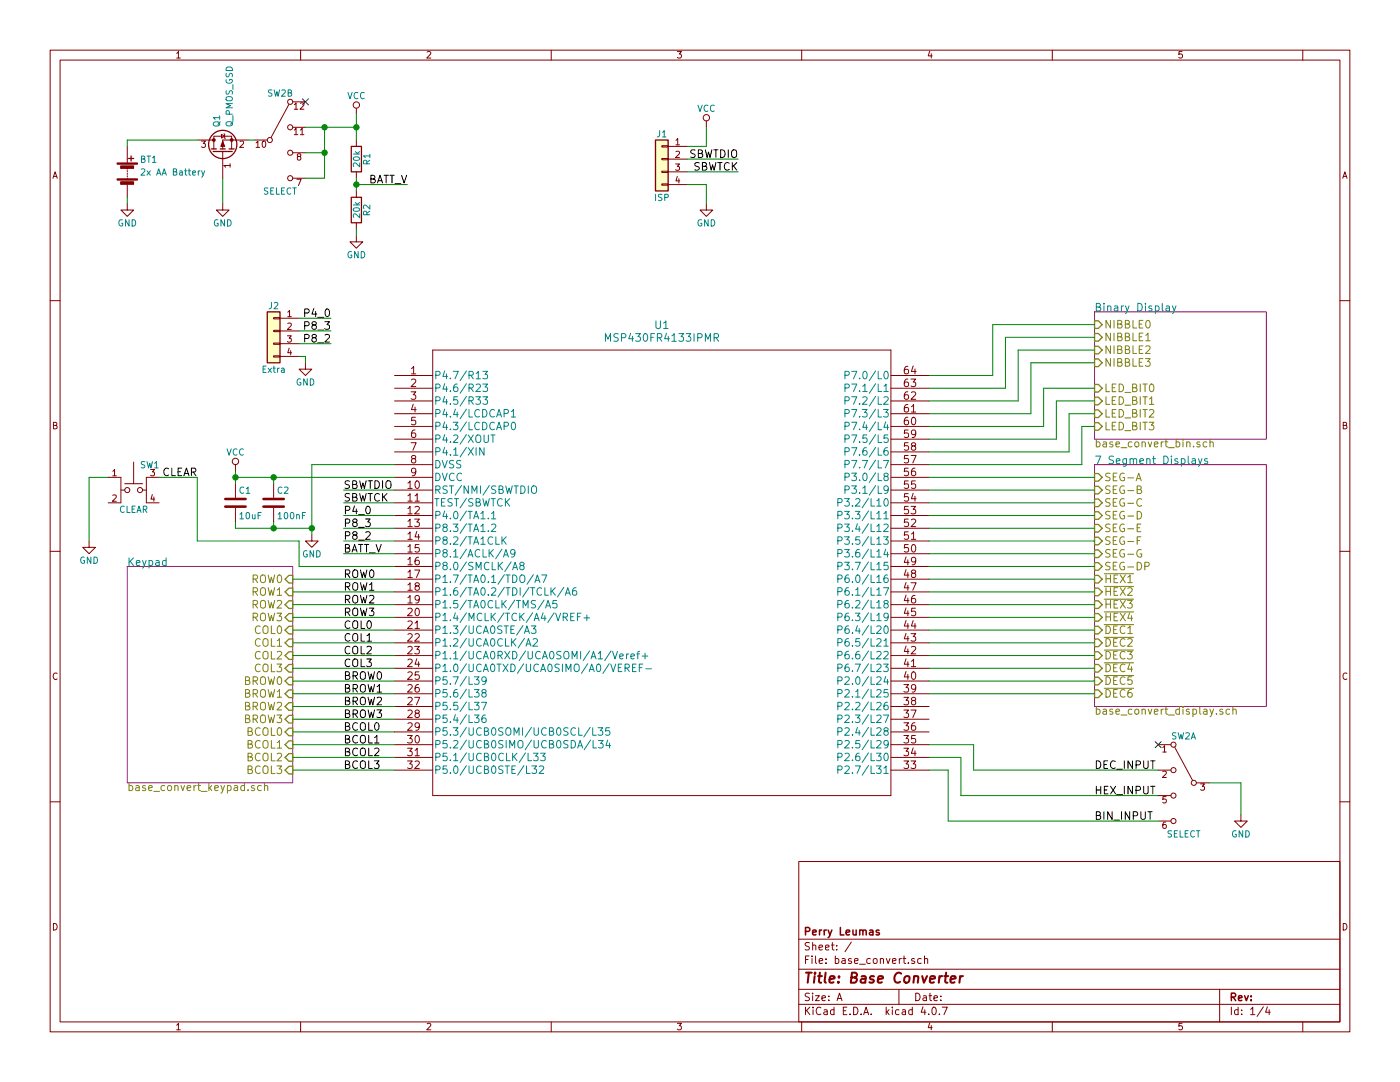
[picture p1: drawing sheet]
EESchema Schematic File Version 2
LIBS:Display_LiteOn
LIBS:MSP430
LIBS:Switch_CK
LIBS:Switch_Generic
LIBS:base_convert-cache
LIBS:4xxx
LIBS:4xxx_IEEE
LIBS:74xGxx
LIBS:74xx
LIBS:74xx_IEEE
LIBS:Amplifier_Audio
LIBS:Amplifier_Buffer
LIBS:Amplifier_Current
LIBS:Amplifier_Difference
LIBS:Amplifier_Instrumentation
LIBS:Amplifier_Operational
LIBS:Amplifier_Video
LIBS:Analog
LIBS:Analog_ADC
LIBS:Analog_DAC
LIBS:Analog_Switch
LIBS:Audio
LIBS:Battery_Management
LIBS:Comparator
LIBS:Connector
LIBS:Connector_Generic
LIBS:Connector_Generic_MountingPin
LIBS:Connector_Generic_Shielded
LIBS:Converter_ACDC
LIBS:Converter_DCDC
LIBS:CPLD_Altera
LIBS:CPLD_Xilinx
LIBS:CPU
LIBS:CPU_NXP_6800
LIBS:CPU_NXP_68000
LIBS:CPU_PowerPC
LIBS:Device
LIBS:Diode
LIBS:Diode_Bridge
LIBS:Diode_Laser
LIBS:Display_Character
LIBS:Display_Graphic
LIBS:Driver_Display
LIBS:Driver_FET
LIBS:Driver_LED
LIBS:Driver_Motor
LIBS:Driver_Relay
LIBS:DSP_Freescale
LIBS:DSP_Microchip_DSPIC33
LIBS:DSP_Motorola
LIBS:DSP_Texas
LIBS:Filter
LIBS:FPGA_Microsemi
LIBS:FPGA_Xilinx
LIBS:FPGA_Xilinx_Artix7
LIBS:FPGA_Xilinx_Kintex7
LIBS:FPGA_Xilinx_Spartan6
LIBS:FPGA_Xilinx_Virtex5
LIBS:FPGA_Xilinx_Virtex6
LIBS:FPGA_Xilinx_Virtex7
LIBS:GPU
LIBS:Graphic
LIBS:Interface
LIBS:Interface_CAN_LIN
LIBS:Interface_CurrentLoop
LIBS:Interface_Ethernet
LIBS:Interface_Expansion
LIBS:Interface_HID
LIBS:Interface_LineDriver
LIBS:Interface_Optical
LIBS:Interface_Telecom
LIBS:Interface_UART
LIBS:Interface_USB
LIBS:Isolator
LIBS:Isolator_Analog
LIBS:Jumper
LIBS:LED
LIBS:Logic_LevelTranslator
LIBS:Logic_Programmable
LIBS:MCU_AnalogDevices
LIBS:MCU_Cypress
LIBS:MCU_Espressif
LIBS:MCU_Intel
LIBS:MCU_Microchip_8051
LIBS:MCU_Microchip_ATmega
LIBS:MCU_Microchip_ATtiny
LIBS:MCU_Microchip_AVR
LIBS:MCU_Microchip_PIC10
LIBS:MCU_Microchip_PIC12
LIBS:MCU_Microchip_PIC16
LIBS:MCU_Microchip_PIC18
LIBS:MCU_Microchip_PIC24
LIBS:MCU_Microchip_PIC32
LIBS:MCU_Microchip_SAME
LIBS:MCU_Microchip_SAML
LIBS:MCU_Module
LIBS:MCU_Nordic
LIBS:MCU_NXP_ColdFire
LIBS:MCU_NXP_HC11
LIBS:MCU_NXP_HC12
LIBS:MCU_NXP_HCS12
LIBS:MCU_NXP_Kinetis
LIBS:MCU_NXP_LPC
LIBS:MCU_NXP_MAC7100
LIBS:MCU_NXP_MCore
LIBS:MCU_NXP_S08
LIBS:MCU_Parallax
LIBS:MCU_SiFive
LIBS:MCU_SiliconLabs
LIBS:MCU_ST_STM8
LIBS:MCU_ST_STM32F0
LIBS:MCU_ST_STM32F1
LIBS:MCU_ST_STM32F2
LIBS:MCU_ST_STM32F3
LIBS:MCU_ST_STM32F4
LIBS:MCU_ST_STM32F7
LIBS:MCU_ST_STM32H7
LIBS:MCU_ST_STM32L0
LIBS:MCU_ST_STM32L1
LIBS:MCU_ST_STM32L4
LIBS:MCU_ST_STM32L4+
LIBS:MCU_Texas
LIBS:MCU_Texas_MSP430
LIBS:Mechanical
LIBS:Memory_Controller
LIBS:Memory_EEPROM
LIBS:Memory_EPROM
LIBS:Memory_Flash
LIBS:Memory_NVRAM
LIBS:Memory_RAM
LIBS:Memory_ROM
LIBS:Memory_UniqueID
LIBS:Motor
LIBS:Oscillator
LIBS:Potentiometer_Digital
LIBS:power
LIBS:Power_Management
LIBS:Power_Protection
LIBS:Power_Supervisor
LIBS:pspice
LIBS:Reference_Current
LIBS:Reference_Voltage
LIBS:Regulator_Controller
LIBS:Regulator_Current
LIBS:Regulator_Linear
LIBS:Regulator_SwitchedCapacitor
LIBS:Regulator_Switching
LIBS:Relay
LIBS:Relay_SolidState
LIBS:RF
LIBS:RF_AM_FM
LIBS:RF_Amplifier
LIBS:RF_Bluetooth
LIBS:RF_GPS
LIBS:RF_Mixer
LIBS:RF_Module
LIBS:RF_RFID
LIBS:RF_Switch
LIBS:RF_WiFi
LIBS:RF_ZigBee
LIBS:Sensor
LIBS:Sensor_Audio
LIBS:Sensor_Current
LIBS:Sensor_Gas
LIBS:Sensor_Humidity
LIBS:Sensor_Magnetic
LIBS:Sensor_Motion
LIBS:Sensor_Optical
LIBS:Sensor_Pressure
LIBS:Sensor_Proximity
LIBS:Sensor_Temperature
LIBS:Sensor_Touch
LIBS:Sensor_Voltage
LIBS:Switch
LIBS:Timer
LIBS:Timer_PLL
LIBS:Timer_RTC
LIBS:Transformer
LIBS:Transistor_Array
LIBS:Transistor_BJT
LIBS:Transistor_FET
LIBS:Transistor_IGBT
LIBS:Triac_Thyristor
LIBS:Valve
LIBS:Video
EELAYER 25 0
EELAYER END
$Descr A 11000 8500
encoding utf-8
Sheet 1 4
Title "Base Converter"
Date ""
Rev ""
Comp "Perry Leumas"
Comment1 ""
Comment2 ""
Comment3 ""
Comment4 ""
$EndDescr
$Sheet
S 8600 3650 1350 1900
U 5AEA74C1
F0 "7 Segment Displays" 60
F1 "base_convert_display.sch" 60
F2 "SEG-A" I L 8600 3750 60 
F3 "SEG-B" I L 8600 3850 60 
F4 "SEG-C" I L 8600 3950 60 
F5 "SEG-D" I L 8600 4050 60 
F6 "SEG-E" I L 8600 4150 60 
F7 "SEG-F" I L 8600 4250 60 
F8 "SEG-G" I L 8600 4350 60 
F9 "SEG-DP" I L 8600 4450 60 
F10 "~HEX1" I L 8600 4550 60 
F11 "~HEX2" I L 8600 4650 60 
F12 "~HEX3" I L 8600 4750 60 
F13 "~HEX4" I L 8600 4850 60 
F14 "~DEC1" I L 8600 4950 60 
F15 "~DEC2" I L 8600 5050 60 
F16 "~DEC3" I L 8600 5150 60 
F17 "~DEC4" I L 8600 5250 60 
F18 "~DEC5" I L 8600 5350 60 
F19 "~DEC6" I L 8600 5450 60 
$EndSheet
$Sheet
S 8600 2450 1350 1000
U 5AEDC370
F0 "Binary Display" 60
F1 "base_convert_bin.sch" 60
F2 "LED_BIT0" I L 8600 3050 60 
F3 "LED_BIT1" I L 8600 3150 60 
F4 "LED_BIT2" I L 8600 3250 60 
F5 "LED_BIT3" I L 8600 3350 60 
F6 "NIBBLE0" I L 8600 2550 60 
F7 "NIBBLE1" I L 8600 2650 60 
F8 "NIBBLE2" I L 8600 2750 60 
F9 "NIBBLE3" I L 8600 2850 60 
$EndSheet
$Sheet
S 1000 4450 1300 1700
U 5AEC7C6F
F0 "Keypad" 60
F1 "base_convert_keypad.sch" 60
F2 "ROW0" I R 2300 4550 60 
F3 "ROW1" I R 2300 4650 60 
F4 "ROW2" I R 2300 4750 60 
F5 "ROW3" I R 2300 4850 60 
F6 "COL0" I R 2300 4950 60 
F7 "COL1" I R 2300 5050 60 
F8 "COL2" I R 2300 5150 60 
F9 "COL3" I R 2300 5250 60 
F10 "BROW0" I R 2300 5350 60 
F11 "BROW1" I R 2300 5450 60 
F12 "BROW2" I R 2300 5550 60 
F13 "BROW3" I R 2300 5650 60 
F14 "BCOL0" I R 2300 5750 60 
F15 "BCOL1" I R 2300 5850 60 
F16 "BCOL2" I R 2300 5950 60 
F17 "BCOL3" I R 2300 6050 60 
$EndSheet
$Comp
L MSP430FR4133IPMR U1
U 1 1
P 3100 2950
F 0 "U1" H 5200 3350 60  0000 C CNN
F 1 "MSP430FR4133IPMR" H 5200 3250 60  0000 C CNN
F 2 "Housings_QFP:LQFP-64_10x10mm_Pitch0.5mm" H 5200 3190 60  0001 C CNN
F 3 "http://www.ti.com/lit/ds/symlink/msp430fr4131.pdf" H 3100 2950 60  0001 C CNN
F 4 "Texas Instruments" H 5200 3450 50  0001 C CNN "Manufacture"
F 5 "MSP430FR4133IPMR" H 5200 3450 50  0001 C CNN "Mfg Part Number"
F 6 "64-LQFP (10x10)" H 5200 3450 50  0001 C CNN "Package"
F 7 "IC MCU 16BIT 15.5KB FRAM 64LQFP" H 5200 3450 50  0001 C CNN "Description"
	1    3100 2950
	1    0    0    -1  
$EndComp
$Comp
L Battery BT1
U 1 1
P 1000 1350
F 0 "BT1" H 1100 1450 50  0000 L CNN
F 1 "2x AA Battery" H 1100 1350 50  0000 L CNN
F 2 "MPD:BC2AAPC" V 1000 1410 50  0001 C CNN
F 3 "https://media.digikey.com/pdf/Data%20Sheets/Memory%20Protection%20PDFs/BC2AAPC.pdf" V 1000 1410 50  0001 C CNN
F 4 "HOLDER BATT 2-AA CELLS PC MNT" H 1000 1350 60  0001 C CNN "Description"
F 5 "MPD (Memory Protection Devices)" H 1000 1350 60  0001 C CNN "Manufacture"
F 6 "BC2AAPC" H 1000 1350 60  0001 C CNN "Mfg Part Number"
F 7 "PC Pin" H 1000 1350 60  0001 C CNN "Package"
	1    1000 1350
	1    0    0    -1  
$EndComp
$Comp
L GND #PWR2
U 1 1
P 1000 1600
F 0 "#PWR2" H 1000 1350 50  0001 C CNN
F 1 "GND" H 1000 1450 50  0000 C CNN
F 2 "" H 1000 1600 50  0001 C CNN
F 3 "" H 1000 1600 50  0001 C CNN
	1    1000 1600
	1    0    0    -1  
$EndComp
$Comp
L Q_PMOS_GSD Q1
U 1 1
P 1750 1200
F 0 "Q1" H 1950 1250 50  0000 L CNN
F 1 "Q_PMOS_GSD" H 1950 1150 50  0000 L CNN
F 2 "TO_SOT_Packages_SMD:SOT-23" H 1950 1300 50  0001 C CNN
F 3 "" H 1750 1200 50  0001 C CNN
	1    1750 1200
	0    -1   -1   0   
$EndComp
$Comp
L GND #PWR3
U 1 1
P 1750 1600
F 0 "#PWR3" H 1750 1350 50  0001 C CNN
F 1 "GND" H 1750 1450 50  0000 C CNN
F 2 "" H 1750 1600 50  0001 C CNN
F 3 "" H 1750 1600 50  0001 C CNN
	1    1750 1600
	1    0    0    -1  
$EndComp
$Comp
L VCC #PWR7
U 1 1
P 2800 900
F 0 "#PWR7" H 2800 750 50  0001 C CNN
F 1 "VCC" H 2800 1050 50  0000 C CNN
F 2 "" H 2800 900 50  0001 C CNN
F 3 "" H 2800 900 50  0001 C CNN
	1    2800 900 
	1    0    0    -1  
$EndComp
$Comp
L GND #PWR6
U 1 1
P 2450 4200
F 0 "#PWR6" H 2450 3950 50  0001 C CNN
F 1 "GND" H 2450 4050 50  0000 C CNN
F 2 "" H 2450 4200 50  0001 C CNN
F 3 "" H 2450 4200 50  0001 C CNN
	1    2450 4200
	1    0    0    -1  
$EndComp
$Comp
L C C1
U 1 1
P 1850 3950
F 0 "C1" H 1875 4050 50  0000 L CNN
F 1 "10uF" H 1875 3850 50  0000 L CNN
F 2 "Capacitors_SMD:C_0805" H 1888 3800 50  0001 C CNN
F 3 "" H 1850 3950 50  0001 C CNN
	1    1850 3950
	1    0    0    -1  
$EndComp
$Comp
L C C2
U 1 1
P 2150 3950
F 0 "C2" H 2175 4050 50  0000 L CNN
F 1 "100nF" H 2175 3850 50  0000 L CNN
F 2 "Capacitors_SMD:C_0805" H 2188 3800 50  0001 C CNN
F 3 "" H 2150 3950 50  0001 C CNN
	1    2150 3950
	1    0    0    -1  
$EndComp
$Comp
L VCC #PWR4
U 1 1
P 1850 3700
F 0 "#PWR4" H 1850 3550 50  0001 C CNN
F 1 "VCC" H 1850 3850 50  0000 C CNN
F 2 "" H 1850 3700 50  0001 C CNN
F 3 "" H 1850 3700 50  0001 C CNN
	1    1850 3700
	1    0    0    -1  
$EndComp
$Comp
L SS-24E06-TG5P SW2
U 2 1
P 2200 1100
F 0 "SW2" H 2200 1470 50  0000 C CNN
F 1 "SELECT" H 2200 700 50  0000 C CNN
F 2 "Switch_CK:DP4T_SS-24E06-TG5P" H 2200 1300 50  0001 C CNN
F 3 "" H 2200 1300 50  0001 C CNN
	2    2200 1100
	1    0    0    -1  
$EndComp
$Comp
L SS-24E06-TG5P SW2
U 1 1
P 9300 6150
F 0 "SW2" H 9300 6520 50  0000 C CNN
F 1 "SELECT" H 9300 5750 50  0000 C CNN
F 2 "Switch_CK:DP4T_SS-24E06-TG5P" H 9300 6350 50  0001 C CNN
F 3 "" H 9300 6350 50  0001 C CNN
	1    9300 6150
	-1   0    0    -1  
$EndComp
$Comp
L GND #PWR11
U 1 1
P 9750 6400
F 0 "#PWR11" H 9750 6150 50  0001 C CNN
F 1 "GND" H 9750 6250 50  0000 C CNN
F 2 "" H 9750 6400 50  0001 C CNN
F 3 "" H 9750 6400 50  0001 C CNN
	1    9750 6400
	-1   0    0    -1  
$EndComp
$Comp
L R R1
U 1 1
P 2800 1250
F 0 "R1" V 2880 1250 50  0000 C CNN
F 1 "20k" V 2800 1250 50  0000 C CNN
F 2 "Resistors_SMD:R_0805" V 2730 1250 50  0001 C CNN
F 3 "" H 2800 1250 50  0001 C CNN
	1    2800 1250
	1    0    0    -1  
$EndComp
$Comp
L R R2
U 1 1
P 2800 1650
F 0 "R2" V 2880 1650 50  0000 C CNN
F 1 "20k" V 2800 1650 50  0000 C CNN
F 2 "Resistors_SMD:R_0805" V 2730 1650 50  0001 C CNN
F 3 "" H 2800 1650 50  0001 C CNN
	1    2800 1650
	1    0    0    -1  
$EndComp
$Comp
L GND #PWR8
U 1 1
P 2800 1850
F 0 "#PWR8" H 2800 1600 50  0001 C CNN
F 1 "GND" H 2800 1700 50  0000 C CNN
F 2 "" H 2800 1850 50  0001 C CNN
F 3 "" H 2800 1850 50  0001 C CNN
	1    2800 1850
	1    0    0    -1  
$EndComp
$Comp
L Conn_01x04 J1
U 1 1
P 5200 1250
F 0 "J1" H 5200 1450 50  0000 C CNN
F 1 "ISP" H 5200 950 50  0000 C CNN
F 2 "Pin_Headers:Pin_Header_Straight_1x04_Pitch2.54mm" H 5200 1250 50  0001 C CNN
F 3 "" H 5200 1250 50  0001 C CNN
	1    5200 1250
	-1   0    0    -1  
$EndComp
$Comp
L GND #PWR10
U 1 1
P 5550 1600
F 0 "#PWR10" H 5550 1350 50  0001 C CNN
F 1 "GND" H 5550 1450 50  0000 C CNN
F 2 "" H 5550 1600 50  0001 C CNN
F 3 "" H 5550 1600 50  0001 C CNN
	1    5550 1600
	1    0    0    -1  
$EndComp
$Comp
L VCC #PWR9
U 1 1
P 5550 1000
F 0 "#PWR9" H 5550 850 50  0001 C CNN
F 1 "VCC" H 5550 1150 50  0000 C CNN
F 2 "" H 5550 1000 50  0001 C CNN
F 3 "" H 5550 1000 50  0001 C CNN
	1    5550 1000
	1    0    0    -1  
$EndComp
$Comp
L SW_Push_Dual2 SW1
U 1 1
P 1050 3750
F 0 "SW1" H 1100 3850 50  0000 L CNN
F 1 "CLEAR" H 1050 3500 50  0000 C CNN
F 2 "Buttons_Switches_THT:SW_TH_Tactile_Omron_B3F-10xx" H 1050 3950 50  0001 C CNN
F 3 "" H 1050 3950 50  0001 C CNN
F 4 "NONE" H 1050 3750 60  0001 C CNN "Manufacture"
F 5 "NONE" H 1050 3750 60  0001 C CNN "Mfg Part Number"
F 6 "NONE" H 1050 3750 60  0001 C CNN "Package"
F 7 "NONE" H 1050 3750 60  0001 C CNN "Description"
	1    1050 3750
	1    0    0    -1  
$EndComp
$Comp
L GND #PWR1
U 1 1
P 700 4250
F 0 "#PWR1" H 700 4000 50  0001 C CNN
F 1 "GND" H 700 4100 50  0000 C CNN
F 2 "" H 700 4250 50  0001 C CNN
F 3 "" H 700 4250 50  0001 C CNN
	1    700  4250
	1    0    0    -1  
$EndComp
Text Label 8600 6050 0    60   ~ 0
DEC_INPUT
Text Label 8600 6250 0    60   ~ 0
HEX_INPUT
Text Label 8600 6450 0    60   ~ 0
BIN_INPUT
Text Label 3200 1450 2    60   ~ 0
BATT_V
Text Label 2700 3850 0    60   ~ 0
SBWTDIO
Text Label 2700 3950 0    60   ~ 0
SBWTCK
Text Label 2700 4350 0    60   ~ 0
BATT_V
Text Label 5800 1250 2    60   ~ 0
SBWTDIO
Text Label 5800 1350 2    60   ~ 0
SBWTCK
Text Label 1550 3750 2    60   ~ 0
CLEAR
Text Label 2700 4550 0    60   ~ 0
ROW0
Text Label 2700 4650 0    60   ~ 0
ROW1
Text Label 2700 4750 0    60   ~ 0
ROW2
Text Label 2700 4850 0    60   ~ 0
ROW3
Text Label 2700 4950 0    60   ~ 0
COL0
Text Label 2700 5050 0    60   ~ 0
COL1
Text Label 2700 5150 0    60   ~ 0
COL2
Text Label 2700 5250 0    60   ~ 0
COL3
Text Label 2700 5350 0    60   ~ 0
BROW0
Text Label 2700 5450 0    60   ~ 0
BROW1
Text Label 2700 5550 0    60   ~ 0
BROW2
Text Label 2700 5650 0    60   ~ 0
BROW3
Text Label 2700 5750 0    60   ~ 0
BCOL0
Text Label 2700 5850 0    60   ~ 0
BCOL1
Text Label 2700 5950 0    60   ~ 0
BCOL2
Text Label 2700 6050 0    60   ~ 0
BCOL3
Wire Wire Line
	1000 1550 1000 1600
Wire Wire Line
	1750 1600 1750 1400
Wire Wire Line
	2800 900  2800 1100
Wire Wire Line
	3100 3650 2450 3650
Wire Wire Line
	2450 3650 2450 4200
Wire Wire Line
	1850 3750 3100 3750
Wire Wire Line
	1850 3700 1850 3800
Wire Wire Line
	2150 3800 2150 3750
Wire Wire Line
	1850 4100 1850 4150
Wire Wire Line
	1850 4150 2450 4150
Wire Wire Line
	2150 4100 2150 4150
Wire Wire Line
	1000 1100 1550 1100
Wire Wire Line
	2400 1000 2800 1000
Wire Wire Line
	2550 1000 2550 1400
Wire Wire Line
	2550 1400 2400 1400
Wire Wire Line
	9750 6400 9750 6150
Wire Wire Line
	9750 6150 9500 6150
Wire Wire Line
	2800 1850 2800 1800
Wire Wire Line
	2800 1400 2800 1500
Wire Wire Line
	2800 1450 3200 1450
Wire Wire Line
	2700 3850 3100 3850
Wire Wire Line
	2700 3950 3100 3950
Wire Wire Line
	5400 1250 5800 1250
Wire Wire Line
	5400 1350 5800 1350
Wire Wire Line
	5400 1150 5550 1150
Wire Wire Line
	5550 1150 5550 1000
Wire Wire Line
	5400 1450 5550 1450
Wire Wire Line
	5550 1450 5550 1600
Wire Wire Line
	1000 1150 1000 1100
Wire Wire Line
	7300 3750 8600 3750
Wire Wire Line
	8600 3850 7300 3850
Wire Wire Line
	7300 3950 8600 3950
Wire Wire Line
	8600 4050 7300 4050
Wire Wire Line
	7300 4150 8600 4150
Wire Wire Line
	8600 4250 7300 4250
Wire Wire Line
	8600 4350 7300 4350
Wire Wire Line
	7300 3650 8500 3650
Wire Wire Line
	8500 3650 8500 3350
Wire Wire Line
	8500 3350 8600 3350
Wire Wire Line
	7300 3550 8400 3550
Wire Wire Line
	8400 3550 8400 3250
Wire Wire Line
	8400 3250 8600 3250
Wire Wire Line
	8600 3150 8300 3150
Wire Wire Line
	8300 3150 8300 3450
Wire Wire Line
	8300 3450 7300 3450
Wire Wire Line
	7300 3350 8200 3350
Wire Wire Line
	8200 3350 8200 3050
Wire Wire Line
	8200 3050 8600 3050
Wire Wire Line
	8600 2850 8100 2850
Wire Wire Line
	8100 2850 8100 3250
Wire Wire Line
	8100 3250 7300 3250
Wire Wire Line
	7300 3150 8000 3150
Wire Wire Line
	8000 3150 8000 2750
Wire Wire Line
	8000 2750 8600 2750
Wire Wire Line
	8600 2650 7900 2650
Wire Wire Line
	7900 2650 7900 3050
Wire Wire Line
	7900 3050 7300 3050
Wire Wire Line
	7300 2950 7800 2950
Wire Wire Line
	7800 2950 7800 2550
Wire Wire Line
	7800 2550 8600 2550
Wire Wire Line
	7300 4550 8600 4550
Wire Wire Line
	7300 4650 8600 4650
Wire Wire Line
	8600 4750 7300 4750
Wire Wire Line
	7300 4850 8600 4850
Wire Wire Line
	7300 4950 8600 4950
Wire Wire Line
	8600 5050 7300 5050
Wire Wire Line
	7300 5150 8600 5150
Wire Wire Line
	8600 5250 7300 5250
Wire Wire Line
	7300 5350 8600 5350
Wire Wire Line
	1250 3750 1550 3750
Wire Wire Line
	700  4250 700  3750
Wire Wire Line
	700  3750 850  3750
Wire Wire Line
	3100 4350 2700 4350
Wire Wire Line
	2300 4550 3100 4550
Wire Wire Line
	3100 4650 2300 4650
Wire Wire Line
	2300 4750 3100 4750
Wire Wire Line
	3100 4850 2300 4850
Wire Wire Line
	2300 4950 3100 4950
Wire Wire Line
	3100 5050 2300 5050
Wire Wire Line
	2300 5150 3100 5150
Wire Wire Line
	3100 5250 2300 5250
Wire Wire Line
	2300 5350 3100 5350
Wire Wire Line
	3100 5450 2300 5450
Wire Wire Line
	2300 5550 3100 5550
Wire Wire Line
	3100 5650 2300 5650
Wire Wire Line
	2300 5750 3100 5750
Wire Wire Line
	3100 5850 2300 5850
Wire Wire Line
	2300 5950 3100 5950
Wire Wire Line
	3100 6050 2300 6050
Wire Wire Line
	8600 5450 7300 5450
Wire Wire Line
	8600 4450 7300 4450
Connection ~ 2150 3750
Connection ~ 2150 4150
Connection ~ 2450 4150
Connection ~ 1850 3750
Connection ~ 2800 1000
Connection ~ 2800 1450
NoConn ~ 2400 800 
NoConn ~ 9100 5850
Wire Wire Line
	3100 4450 2350 4450
Wire Wire Line
	2350 4450 2350 4250
Wire Wire Line
	2350 4250 1550 4250
Wire Wire Line
	1550 4250 1550 3750
Wire Wire Line
	1950 1100 2000 1100
Connection ~ 2550 1000
Wire Wire Line
	2400 1200 2550 1200
Connection ~ 2550 1200
Wire Wire Line
	9100 6450 7450 6450
Wire Wire Line
	7450 6450 7450 6050
Wire Wire Line
	7450 6050 7300 6050
Wire Wire Line
	9100 6250 7550 6250
Wire Wire Line
	7550 6250 7550 5950
Wire Wire Line
	7550 5950 7300 5950
Wire Wire Line
	9100 6050 7650 6050
Wire Wire Line
	7650 6050 7650 5850
Wire Wire Line
	7650 5850 7300 5850
$Comp
L Conn_01x04 J2
U 1 1
P 2150 2600
F 0 "J2" H 2150 2800 50  0000 C CNN
F 1 "Extra" H 2150 2300 50  0000 C CNN
F 2 "Pin_Headers:Pin_Header_Straight_1x04_Pitch2.54mm" H 2150 2600 50  0001 C CNN
F 3 "" H 2150 2600 50  0001 C CNN
F 4 "NONE" H 2150 2600 60  0001 C CNN "Manufacture"
F 5 "NONE" H 2150 2600 60  0001 C CNN "Mfg Part Number"
F 6 "NONE" H 2150 2600 60  0001 C CNN "Package"
F 7 "NONE" H 2150 2600 60  0001 C CNN "Description"
	1    2150 2600
	-1   0    0    -1  
$EndComp
Wire Wire Line
	3100 4050 2700 4050
Wire Wire Line
	3100 4150 2700 4150
Wire Wire Line
	3100 4250 2700 4250
Text Label 2700 4050 0    60   ~ 0
P4_0
Text Label 2700 4150 0    60   ~ 0
P8_3
Text Label 2700 4250 0    60   ~ 0
P8_2
Text Label 2600 2500 2    60   ~ 0
P4_0
Text Label 2600 2600 2    60   ~ 0
P8_3
Text Label 2600 2700 2    60   ~ 0
P8_2
Wire Wire Line
	2600 2500 2350 2500
Wire Wire Line
	2600 2600 2350 2600
Wire Wire Line
	2600 2700 2350 2700
$Comp
L GND #PWR5
U 1 1
P 2400 2850
F 0 "#PWR5" H 2400 2600 50  0001 C CNN
F 1 "GND" H 2400 2700 50  0000 C CNN
F 2 "" H 2400 2850 50  0001 C CNN
F 3 "" H 2400 2850 50  0001 C CNN
	1    2400 2850
	1    0    0    -1  
$EndComp
Wire Wire Line
	2350 2800 2400 2800
Wire Wire Line
	2400 2800 2400 2850
$EndSCHEMATC
